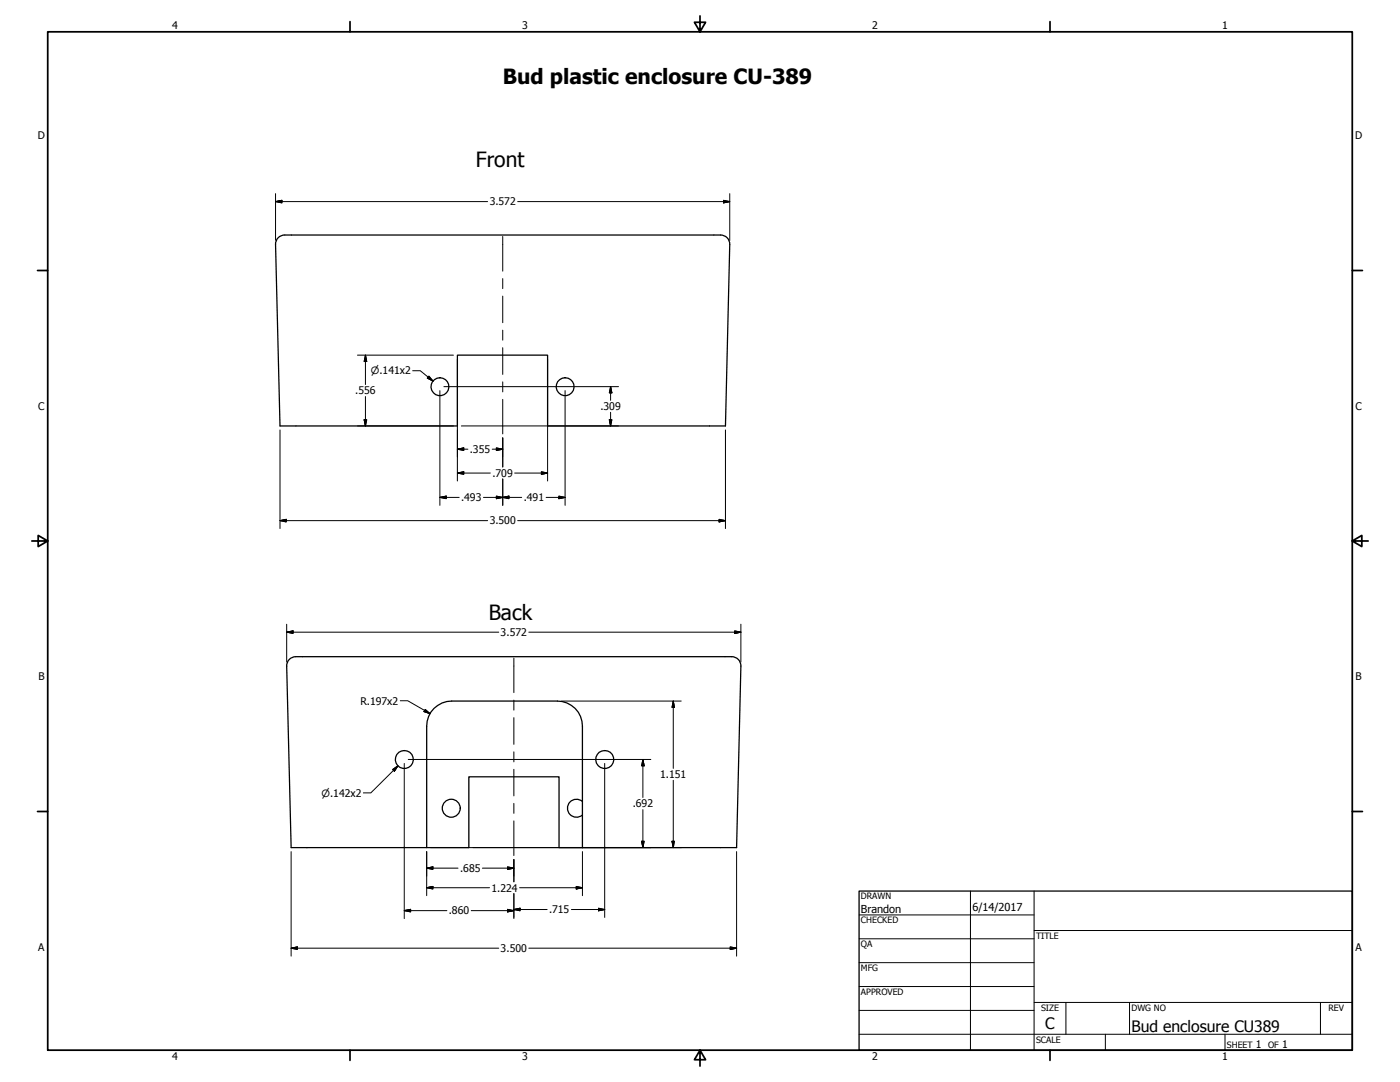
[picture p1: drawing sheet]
<svg xmlns="http://www.w3.org/2000/svg" width="559mm" height="432mm" viewBox="0 0 559 432" stroke-linecap="round" stroke-linejoin="round" font-family="sans-serif">
<!-- layer: Visible (ANSI) -->
<g fill="none" stroke="#000" stroke-width=".51">
<path d="M111 94.9a6.2 6.2 0 0 1 5.3-1.1h170.2a3.9 3.9 0 0 1 4.8 3.7l-1.7 72.5h-71v-28.3h-36v28.3h-70.8l-1.8-72.5 .2-1.4zM118.1 262.1a3.7 3.7 0 0 0-3.7 3.7l1.8 72.5h54.1M118.1 262.1h172.9a3.9 3.9 0 0 1 4.7 3.7l-1.7 72.5h-70.9v-28.3h-36v28.3h-16.8v-48.5a10 10 0 0 1 10-10h42.2a10 10 0 0 1 10 10v48.5M232.5 319.9a3.6 3.6 0 0 0-5 .2 3.6 3.6 0 0 0 0 4.9 3.6 3.6 0 0 0 5 .2"/>
<circle cx="175.6" cy="154.3" r="3.6"/>
<circle cx="225.6" cy="154.3" r="3.6"/>
<circle cx="161.4" cy="303.1" r="3.6"/>
<circle cx="241.4" cy="303.1" r="3.6"/>
<circle cx="180.1" cy="322.5" r="3.6"/>
</g>
<!-- layer: Border (ANSI) -->
<g fill="none" stroke="#000" stroke-width=".7">
<path d="M19 12.7h520.8v406.4h-520.8zM139.7 8.6v4.1M279.4 6.3v6.4l-2.2-3.8h4.4l-2.2 3.8M419.1 8.6v4.1M15 107.9h4M539.8 107.9h4M12.7 215.9h6.3l-3.8-2.2v4.4l3.8-2.2M539.8 215.9l3.8 2.2v-4.4l-3.8 2.2h6.3M15 323.8h4M539.8 323.8h4M139.7 419.1v4.1M279.4 419.1l2.2 3.8h-4.4l2.2-3.8v6.3"/>
<path d="M419.1 419.1v4.1"/>
</g>
<!-- layer: Title (ANSI) -->
<g fill="none" stroke="#000" stroke-width=".4">
<path d="M387.3 355.6v63.5M412.7 355.6v63.5M342.9 365.1h69.8M342.9 374.6h69.8M412.7 371.3h127.1M342.9 384.2h69.8M342.9 393.7h69.8M342.9 412.7h196.9M342.9 403.2h69.8M412.7 400h127.1M425.4 400v12.7M441.2 412.7v6.4"/>
<path d="M450.8 400v12.7M488.9 412.7v6.4M527 400v12.7"/>
</g>
<path d="M342.9 355.6h196.9v63.5h-196.9z" fill="none" stroke="#000" stroke-width=".51"/>
<!-- layer: Dimension (ANSI) -->
<g fill="none" stroke="#000" stroke-width=".4">
<path d="M110 77.3v18.6M288.8 79.9l2.5 .6-2.5 .5zM291.3 77.3v18.6M110 80.5l2.5-.6v1.1zM110 80.5h84.6M206.6 80.5h84.7M142.7 141.7h38.3M145.9 141.7l.5 2.6h-1zM145.9 141.7v11.8M145.9 158.2v11.8M164.7 148h3.1l5 4.1M171.2 150.1l1.6 2-2.2-1.2z"/>
<path d="M175.6 155.9v45.8M177.2 154.3h23.3M182.6 143.3v48.7M200.7 154.3h46.2M218.6 143.3v48.7M225.6 155.9v45.8M243.7 154.3l.5 2.5h-1zM243.7 154.3v5.5M111.8 171.6v39.3M142.7 170h38.3M145.4 167.5h1l-.5 2.5zM182.6 179.3l2.5-.5v1z"/>
<path d="M182.6 179.3h4.2M184.1 170h16.4M196.5 179.3h4.2M198.1 178.8l2.6 .5-2.6 .5zM200.7 174.8v11.6M200.7 170h46.2M243.2 167.5h1l-.5 2.5zM243.7 164.5v5.5M289.6 171.6v39.3M175.6 198.5l2.5-.5v1zM175.6 198.5h7.7M182.6 188.8l2.5-.5v1z"/>
<path d="M182.6 188.8h13.1M193 198.5h15.2M198.1 198l2.6 .5-2.6 .5zM200.7 198.5l2.4-.5v1zM200.7 191.1v10.6M205.4 188.8h13.2M216.1 188.3l2.5 .5-2.5 .5zM218 198.5h7.6M223.1 198l2.5 .5-2.5 .5zM111.8 207.8l2.4-.5v1zM111.8 207.8h82.8M206.6 207.8h83"/>
<path d="M287 207.3l2.6 .5-2.6 .5zM114.4 252.3l2.6-.5v1zM114.4 252.3h84.7M114.4 249.1v15.1M211.1 252.3h84.6M293.2 251.8l2.5 .5-2.5 .5zM295.7 249.1v15.1M159.8 279.7h3l8.8 5.1M224.1 279.8h47.8M268.7 279.8l.5 2.5h-1zM268.7 279.8v26.8M169.7 283.1l1.9 1.7-2.4-.8z"/>
<path d="M156.7 307.1l2.1-1.5-1.4 2.2zM158.8 305.6l-10.8 10.8h-3M161.4 304.7v61.9M162.9 303.1h42.1M205.2 303.1h54.6M241.4 304.7v61.4M256.6 303.1l.5 2.5h-1zM256.6 303.1v15.2M268.7 311.4v26.9M116.2 339.9v41.7M170.3 339.9v17.5M171.9 338.3h33.1"/>
<path d="M205.2 338.3h66.7M232.5 339.9v17.5M256.1 335.7h1l-.5 2.6zM256.6 323.1v15.2M268.2 335.7h1l-.5 2.6zM294 339.9v41.7M170.3 354.3l2.5-.5v1zM170.3 346.5l2.5-.6v1.1zM170.3 354.3h25.1M170.3 346.5h12.5M192.5 346.5h12.6M202.6 345.9l2.5 .6-2.5 .5z"/>
<path d="M205.1 343v8.9M205.1 356.6v10M207.4 354.3h25.1M230 353.8l2.5 .5-2.5 .5zM116.2 378.4l2.5-.5v1zM116.2 378.4h82.9M161.4 363.4l2.5-.5v1zM161.4 363.4h17M188.1 363.4h17M202.6 362.9l2.5 .5-2.5 .5zM205.1 363l2.5-.5v1zM205.1 363h13.3"/>
<path d="M211.1 378.4h82.9M228.1 363h13.3M238.9 362.5l2.5 .5-2.5 .5zM291.5 377.9l2.5 .5-2.5 .5z"/>
</g>
<g fill="#000" stroke="#000" stroke-width=".4">
<path d="M110 80.5l2.5-.6zM110 80.5l2.5-.6v1.1zM288.8 81l2.5-.5zM288.8 79.9l2.5 .6-2.5 .5zM145.9 141.7l.5 2.6zM145.9 141.7l.5 2.6h-1zM170.6 150.9l2.2 1.2zM171.2 150.1l1.6 2-2.2-1.2zM243.7 154.3l.5 2.5zM243.7 154.3l.5 2.5h-1zM145.4 167.5l.5 2.5zM145.4 167.5h1l-.5 2.5z"/>
<path d="M182.6 179.3l2.5-.5zM182.6 179.3l2.5-.5v1zM198.1 179.8l2.6-.5zM198.1 178.8l2.6 .5-2.6 .5zM243.2 167.5l.5 2.5zM243.2 167.5h1l-.5 2.5zM175.6 198.5l2.5-.5zM175.6 198.5l2.5-.5v1zM182.6 188.8l2.5-.5zM182.6 188.8l2.5-.5v1zM198.1 199l2.6-.5zM198.1 198l2.6 .5-2.6 .5z"/>
<path d="M200.7 198.5l2.4-.5zM200.7 198.5l2.4-.5v1zM216.1 189.3l2.5-.5zM216.1 188.3l2.5 .5-2.5 .5zM223.1 199l2.5-.5zM223.1 198l2.5 .5-2.5 .5zM111.8 207.8l2.4-.5zM111.8 207.8l2.4-.5v1zM287 208.3l2.6-.5zM287 207.3l2.6 .5-2.6 .5zM114.4 252.3l2.6-.5zM114.4 252.3l2.6-.5v1z"/>
<path d="M293.2 252.8l2.5-.5zM293.2 251.8l2.5 .5-2.5 .5zM169.2 284l2.4 .8zM169.7 283.1l1.9 1.7-2.4-.8zM268.7 279.8l.5 2.5zM268.7 279.8l.5 2.5h-1zM158.8 305.6l-1.4 2.2zM156.7 307.1l2.1-1.5-1.4 2.2zM256.6 303.1l.5 2.5zM256.6 303.1l.5 2.5h-1zM256.1 335.7l.5 2.6zM256.1 335.7h1l-.5 2.6z"/>
<path d="M268.2 335.7l.5 2.6zM268.2 335.7h1l-.5 2.6zM170.3 354.3l2.5-.5zM170.3 354.3l2.5-.5v1zM170.3 346.5l2.5-.6zM170.3 346.5l2.5-.6v1.1zM202.6 347l2.5-.5zM202.6 345.9l2.5 .6-2.5 .5zM230 354.8l2.5-.5zM230 353.8l2.5 .5-2.5 .5zM116.2 378.4l2.5-.5zM116.2 378.4l2.5-.5v1z"/>
<path d="M161.4 363.4l2.5-.5zM161.4 363.4l2.5-.5v1zM202.6 363.9l2.5-.5zM202.6 362.9l2.5 .5-2.5 .5zM205.1 363l2.5-.5zM205.1 363l2.5-.5v1zM238.9 363.5l2.5-.5zM238.9 362.5l2.5 .5-2.5 .5zM291.5 378.9l2.5-.5zM291.5 377.9l2.5 .5-2.5 .5z"/>
</g>
<!-- layer: Centerline (ANSI) -->
<g fill="none" stroke="#000" stroke-width=".4">
<path d="M200.7 94.4v13.8M200.7 111.2v4M200.7 118.2v10.6M200.7 131.8v4M200.7 138.7v10.7M200.7 152.4v4M200.7 159.4v13.8M205.1 262.6v13.8M205.1 279.4v4M205.1 286.4v10.7M205.1 300v4M205.1 307v10.6"/>
<path d="M205.1 320.6v4M205.1 327.6v13.8"/>
</g>
<g font-size="8.4">
<text x="200.7" y="33.3">Bud plastic enclosure CU-389</text>
<text x="189.9" y="66.7">Front</text>
<text x="195.1" y="247.4">Back</text>
</g>
<g font-size="6.3">
<text x="417.2" y="410.6">C</text>
<text x="451.6" y="411.9">Bud enclosure CU389</text>
</g>
<g font-size="4.4">
<text x="343.7" y="364.3">Brandon</text>
<text x="388.1" y="363.7">6/14/2017</text>
</g>
<g font-size="4.2">
<text x="68.7" y="11.7">4</text>
<text x="208.4" y="11.7">3</text>
<text x="348.1" y="11.7">2</text>
<text x="487.8" y="11.7">1</text>
<text x="15.1" y="55.5">D</text>
<text x="540.9" y="55.5">D</text>
<text x="195.5" y="82">3.572</text>
<text x="141.8" y="157.4">.556</text>
<text x="15.2" y="163.4">C</text>
<text x="239.6" y="163.7">.309</text>
<text x="541" y="163.4">C</text>
<text x="187.5" y="180.8">.355</text>
<text x="196.5" y="190.3">.709</text>
<text x="184" y="200">.493</text>
<text x="209" y="200">.491</text>
<text x="195.5" y="209.3">3.500</text>
<text x="199.8" y="253.8">3.572</text>
<text x="15.3" y="271.4">B</text>
<text x="541.1" y="271.4">B</text>
<text x="143.8" y="281.2">R.197x2</text>
<text x="263.5" y="310.5">1.151</text>
<text x="252.5" y="322.2">.692</text>
<text x="183.6" y="348">.685</text>
<text x="196.2" y="355.8">1.224</text>
<text x="179.1" y="364.9">.860</text>
<text x="219.1" y="364.5">.715</text>
<text x="15.2" y="379.3">A</text>
<text x="199.8" y="379.9">3.500</text>
<text x="541" y="379.3">A</text>
<text x="501.3" y="418.3">1</text>
<text x="511.8" y="418.3">1</text>
<text x="68.7" y="423.2">4</text>
<text x="208.4" y="423.2">3</text>
<text x="348.1" y="423.2">2</text>
<text x="487.8" y="423.2">1</text>
</g>
<g font-size="4">
<text x="148" y="149.4">⌀.141x2</text>
<text x="128.3" y="317.9">⌀.142x2</text>
</g>
<g font-size="3.5">
<text x="343.7" y="358.9">DRAWN</text>
<text x="343.7" y="368.5">CHECKED</text>
<text x="413.5" y="374.6">TITLE</text>
<text x="343.7" y="378">QA</text>
<text x="343.7" y="387.5">MFG</text>
<text x="343.7" y="397.1">APPROVED</text>
<text x="415.5" y="403.4">SIZE</text>
<text x="451.6" y="403.4">DWG NO</text>
<text x="530.3" y="403.4">REV</text>
<text x="413.5" y="416.1">SCALE</text>
<text x="489.7" y="418.3">SHEET</text>
<text x="506.2" y="418.3">OF</text>
</g>
</svg>
